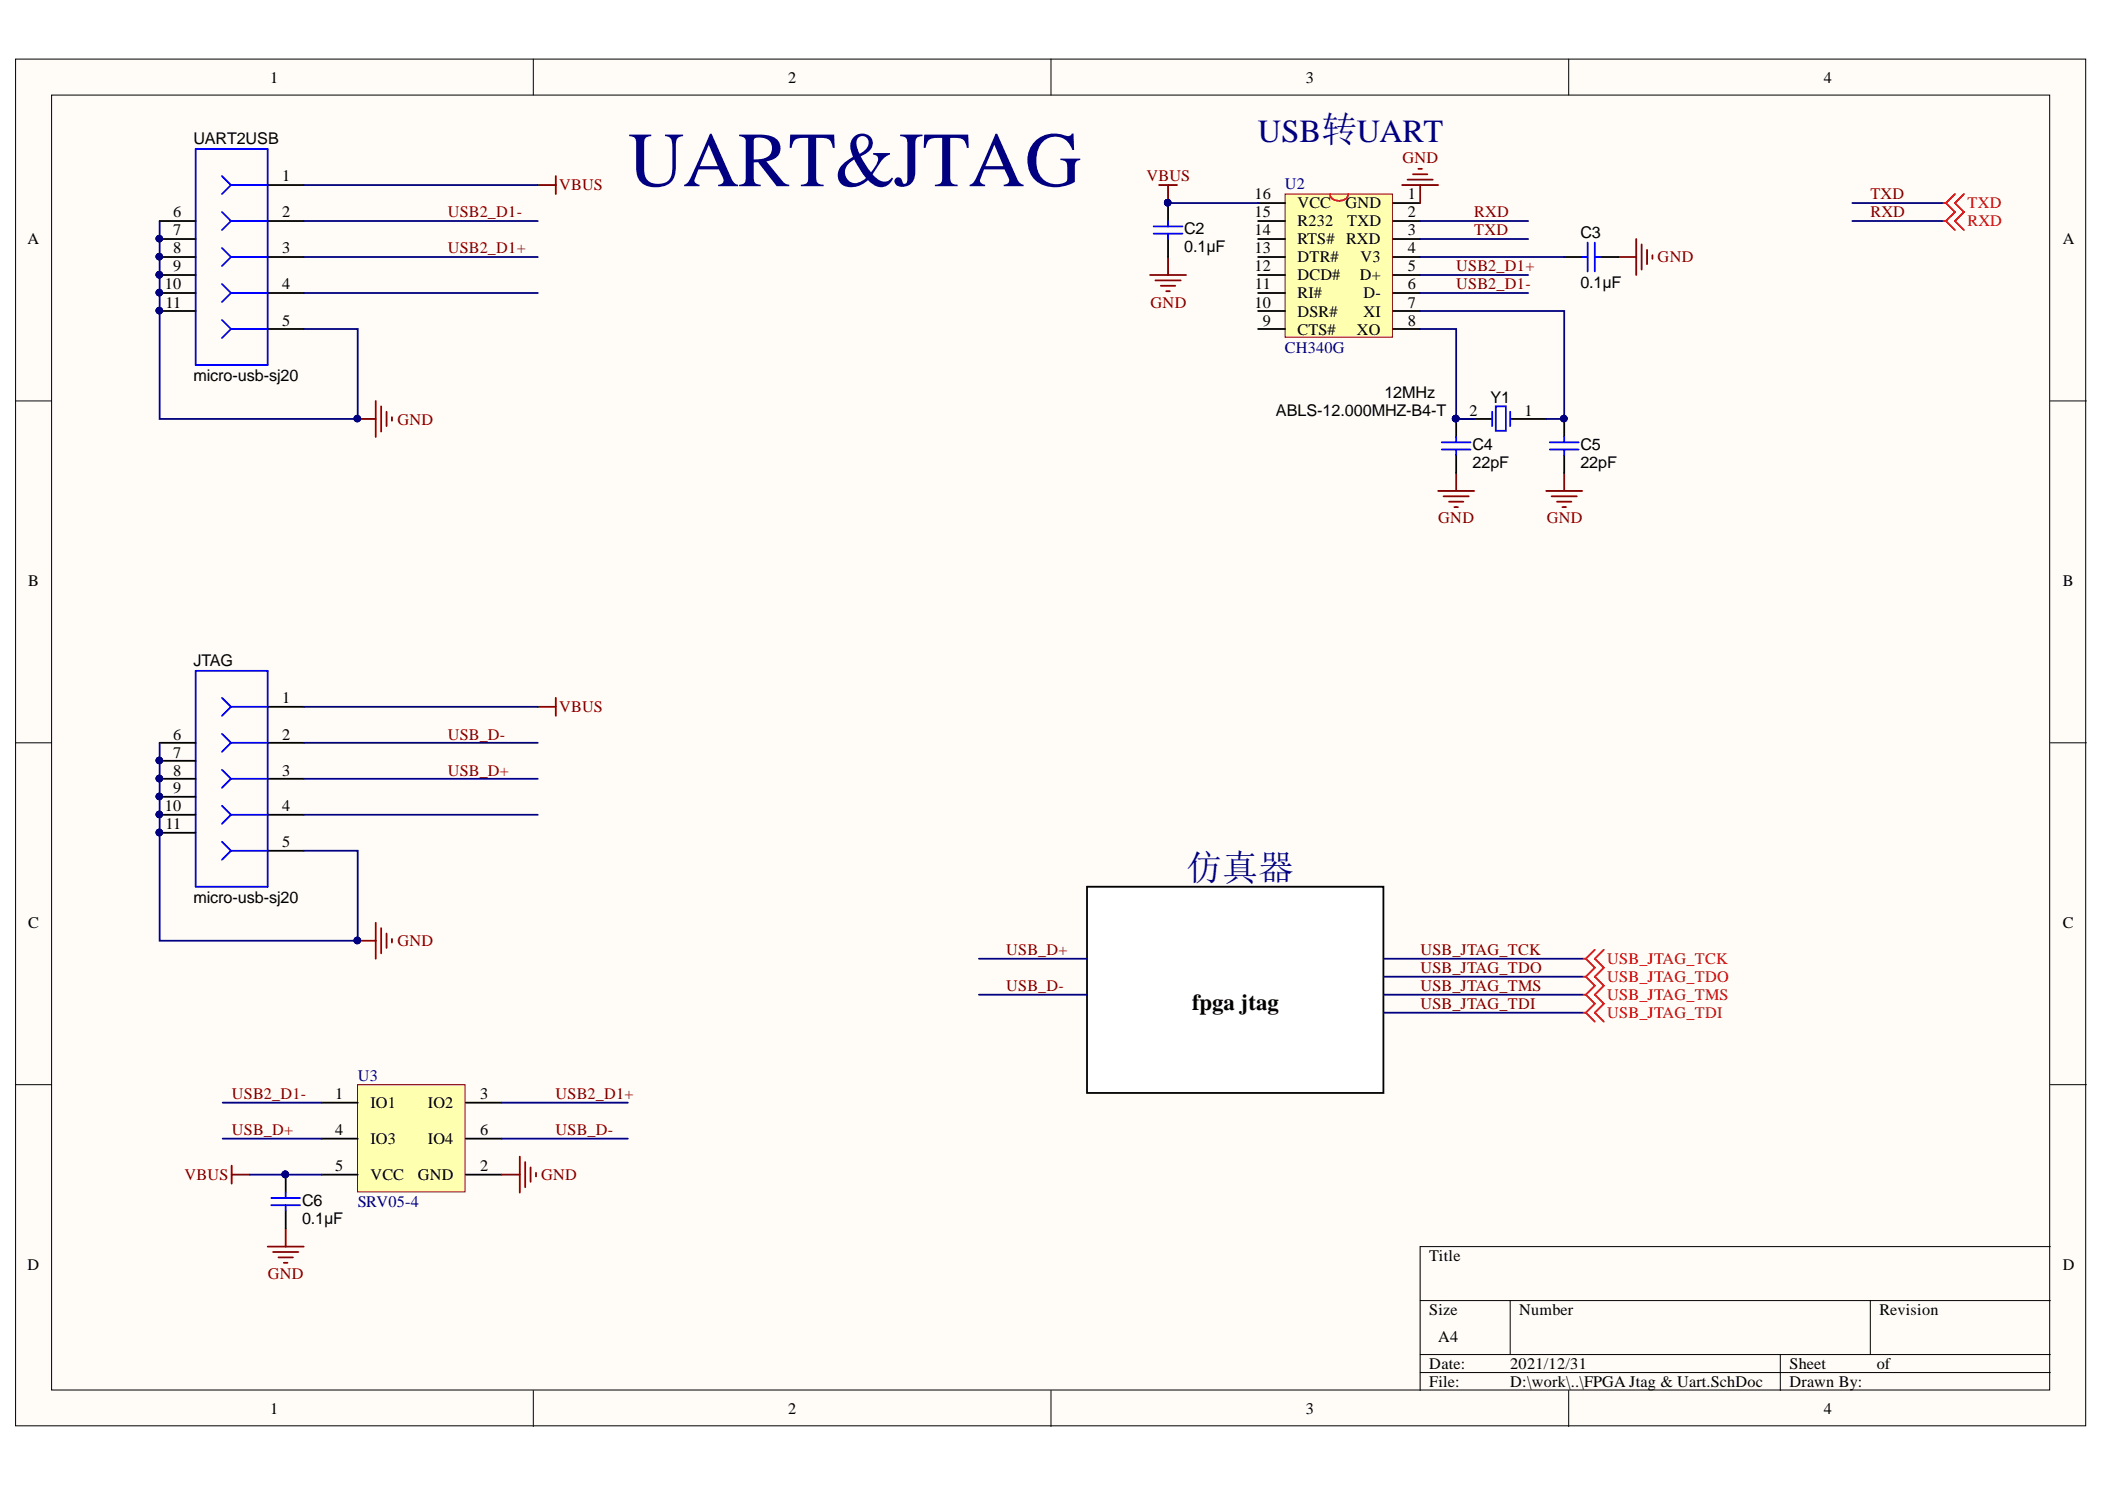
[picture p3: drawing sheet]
<svg xmlns="http://www.w3.org/2000/svg" width="297mm" height="210mm" viewBox="0 0 297 210" stroke-linecap="round" stroke-linejoin="round" font-family="sans-serif">
<g fill="#fffcf8" stroke="#000" stroke-width=".14">
<path d="M2.2 8.3h292.1v192.8h-292.1z"/>
<path d="M7.3 13.4h281.9v182.7h-281.9z"/>
</g>
<g fill="none" stroke="#000" stroke-width=".14">
<path d="M75.3 8.3v5.1M148.3 8.3v5.1M221.4 8.3v5.1M2.2 56.6h5.1M289.3 56.6h5.1M2.2 104.8h5.1M289.3 104.8h5.1M2.2 153h5.1M289.3 153h5.1M289.3 175.9h-88.9v20.3M75.3 196.2v5M148.3 196.2v5"/>
<path d="M200.4 183.5h88.9M200.4 191.1h88.9M200.4 193.6h88.9M213.1 183.5v7.6M221.4 196.2v5M251.2 191.1v5.1M263.9 183.5v7.6"/>
</g>
<path d="M50.5 59.1h2.5M53 56.6v5M53.8 57.3v3.6M54.5 58.1v2M55.3 58.8v.6" fill="none" stroke="#800000" stroke-width=".25"/>
<circle cx="50.4" cy="59" r=".46" fill="#000080" stroke="#000080" stroke-width=".14"/>
<path d="M181.3 27.4h15.2v20.2h-15.2z" fill="#ffffb0" stroke="#800000" stroke-width=".14"/>
<g fill="none" stroke="#000" stroke-width=".25">
<path d="M177.5 28.6h3.8M177.5 31.2h3.8M177.5 33.7h3.8M177.5 36.3h3.8M177.5 38.8h3.8M196.6 28.6h3.8M196.6 31.2h3.8M196.6 33.7h3.8M196.6 36.3h3.8M196.6 38.8h3.8M177.5 41.3h3.8M177.5 43.9h3.8"/>
<path d="M177.5 46.4h3.8M196.6 41.3h3.8M196.6 43.9h3.8M196.6 46.4h3.8"/>
</g>
<path d="M187.7 27.4a1.33 1.33 0 0 0 2.1 .7 .8 .8 0 0 0 .4-.7" fill="none" stroke="#f00" stroke-width=".25"/>
<g fill="none" stroke="#800000" stroke-width=".25">
<path d="M75.9 26.1h2.5M78.4 24.8v2.6M162.3 38.8h5.1M163 39.6h3.6M164.8 36.3v2.5M197.9 26.1h5M198.6 25.3h3.6M199.4 24.6h2M200.1 23.8h.6M200.4 26.1v2.5M228.3 36.3h2.6M230.9 33.7v5.1"/>
<path d="M231.7 34.5v3.5M232.4 35.2v2.1M233.2 36v.5M163.8 40.3h2M164.6 41.1h.5M202.9 69.3h5.1M203.7 70h3.6M204.5 70.8h2M205.2 71.5h.5M205.5 66.7v2.6M218.2 69.3h5.1M218.9 70h3.6"/>
<path d="M219.7 70.8h2M220.5 71.5h.5M220.7 66.7v2.6"/>
</g>
<path d="M50.5 153h15.1v15.1h-15.1z" fill="#ffffb0" stroke="#800000" stroke-width=".14"/>
<g fill="none" stroke="#000" stroke-width=".25">
<path d="M164.8 33.7v2.6M220.7 36.3h2.6M225.8 36.3h2.5M205.5 59.1h5.1M213.1 59.1h5.1M205.5 64.2v2.5M220.7 64.2v2.5M45.4 155.5h5.1M65.7 155.5h5.1M40.3 170.8v2.5M45.4 165.7h5.1M45.4 160.6h5.1"/>
<path d="M65.7 165.7h5.1M65.7 160.6h5.1"/>
</g>
<g fill="none" stroke="#800000" stroke-width=".25">
<path d="M163.6 26.1h2.5M164.8 26.1v2.5M32.7 164.4v2.6M32.7 165.7h2.5M37.8 175.9h5.1M38.5 176.6h3.6M39.3 177.4h2M40.1 178.1h.5M40.3 173.3v2.6M70.8 165.7h2.5M73.3 163.2v5M74.1 163.9v3.6"/>
<path d="M74.9 164.7v2M75.6 165.4v.6"/>
</g>
<g fill="none" stroke="#00f" stroke-width=".25">
<path d="M162.8 31.9h4.1M162.8 33h4.1M164.8 33v.7M223.3 36.3h.7M224 34.2v4.1M225 36.3h.8M225 34.2v4.1M210.6 58.1v2M213.1 58.1v2M203.4 63.4h4.1M203.4 62.4h4.1M205.5 61.6v.8"/>
<path d="M205.5 63.4v.8M218.7 63.4h4.1M218.7 62.4h4.1M220.7 61.6v.8M220.7 63.4v.8M38.3 169h4M38.3 170h4M40.3 170v.8"/>
</g>
<path d="M274.1 28.6h.5M274.1 31.2h.5M274.6 28.6l1.3 1.3-1.3 1.3M274.6 31.2l1.3 1.2M275.9 27.4l-1.3 1.2M277.1 27.4l-1.2 1.2 1.2 1.3-1.2 1.3 1.2 1.2" fill="none" stroke="#f00" stroke-width=".25"/>
<path d="M211.1 57.3h1.4v3.5h-1.4z" fill="#fff" stroke="#00f" stroke-width=".25"/>
<g fill="none" stroke="#00f" stroke-width=".25">
<path d="M27.6 21h10.2v30.5h-10.2zM31.3 29.9l1.3 1.3-1.3 1.2M31.3 24.8l1.3 1.3-1.3 1.3M31.3 35l1.3 1.3-1.3 1.2M32.7 26.1h5.1M32.7 31.2h5.1M32.7 36.3h5.1M31.3 45.1l1.3 1.3-1.3 1.3M31.3 40.1l1.3 1.2-1.3 1.3M32.7 41.3h5.1M32.7 46.4h5.1M27.6 94.6h10.2v30.5h-10.2z"/>
<path d="M31.3 98.4l1.3 1.3-1.3 1.3M32.7 99.7h5.1M31.3 118.7l1.3 1.3-1.3 1.3M31.3 113.7l1.3 1.2-1.3 1.3M31.3 103.5l1.3 1.3-1.3 1.3M31.3 108.6l1.3 1.3-1.3 1.2M32.7 104.8h5.1M32.7 109.9h5.1M32.7 114.9h5.1M32.7 120h5.1"/>
</g>
<g fill="none" stroke="#000" stroke-width=".25">
<path d="M22.5 31.2h5.1M22.5 36.3h5.1M22.5 33.7h5.1M22.5 38.8h5.1M37.8 26.1h5.1M37.8 31.2h5.1M37.8 36.3h5.1M22.5 41.3h5.1M22.5 43.9h5.1M37.8 41.3h5.1M37.8 46.4h5.1M37.8 99.7h5.1"/>
<path d="M22.5 104.8h5.1M22.5 109.9h5.1M22.5 114.9h5.1M22.5 107.3h5.1M22.5 112.4h5.1M22.5 117.5h5.1M37.8 104.8h5.1M37.8 109.9h5.1M37.8 114.9h5.1M37.8 120h5.1"/>
</g>
<g fill="#000080" stroke="#000080" stroke-width=".14">
<circle cx="22.5" cy="33.7" r=".46"/>
<circle cx="22.5" cy="36.2" r=".46"/>
<circle cx="22.5" cy="38.8" r=".46"/>
<circle cx="22.5" cy="41.3" r=".46"/>
<circle cx="22.5" cy="43.8" r=".46"/>
<circle cx="50.4" cy="132.7" r=".47"/>
<circle cx="22.5" cy="107.3" r=".46"/>
<circle cx="22.5" cy="109.8" r=".46"/>
<circle cx="22.5" cy="112.3" r=".46"/>
<circle cx="22.5" cy="114.9" r=".46"/>
<circle cx="22.5" cy="117.4" r=".46"/>
</g>
<path d="M75.9 99.7h2.5M78.4 98.4v2.6M50.5 132.7h2.5M53 130.2v5M53.8 130.9v3.6M54.5 131.7v2M55.3 132.4v.6" fill="none" stroke="#800000" stroke-width=".25"/>
<path d="M153.4 125.1h41.8v29.1h-41.8z" fill="#fff" stroke="#000" stroke-width=".25"/>
<path d="M223.3 135.2h.5M223.3 137.8h.5M223.8 135.2l1.2 1.3-1.2 1.3M223.8 137.8l1.2 1.2-1.2 1.3M225 134l-1.2 1.2M226.3 134l-1.3 1.2 1.3 1.3-1.3 1.3 1.3 1.2-1.3 1.3 1.3 1.3-1.3 1.3 1.3 1.2M223.3 140.3h.5M223.3 142.9h.5M223.8 140.3l1.2 1.3-1.2 1.3M223.8 142.9l1.2 1.2" fill="none" stroke="#f00" stroke-width=".25"/>
<g fill="none" stroke="#000080" stroke-width=".25">
<path d="M22.5 31.2v27.9h28v-12.7h-7.6M42.9 31.2h33M42.9 36.3h33M42.9 26.1h33M164.8 28.6h12.7M200.4 31.2h15.2M200.4 36.3h20.3M200.4 38.8h15.2M200.4 33.7h15.2M261.4 31.2h12.7M261.4 28.6h12.7M42.9 41.3h33"/>
<path d="M200.4 46.4h5.1v12.7h2.5M200.4 43.9h20.3v15.2h-2.5M200.4 41.3h15.2M42.9 99.7h33M22.5 104.8v27.9h28v-12.7h-7.6M42.9 104.8h33M42.9 109.9h33M42.9 114.9h33M138.1 135.2h15.3M195.3 135.2h28M195.3 137.8h28M31.4 155.5h14"/>
<path d="M70.8 155.5h17.8M138.1 140.3h15.3M195.3 140.3h28M195.3 142.9h28M31.4 160.6h14M35.2 165.7h10.2M70.8 160.6h17.8"/>
</g>
<g fill="#000080" stroke="#000080" stroke-width=".14">
<circle cx="22.5" cy="33.7" r=".46"/>
<circle cx="22.5" cy="36.2" r=".46"/>
<circle cx="22.5" cy="38.8" r=".46"/>
<circle cx="22.5" cy="41.3" r=".46"/>
<circle cx="22.5" cy="43.8" r=".46"/>
<circle cx="50.4" cy="59" r=".46"/>
<circle cx="22.5" cy="107.3" r=".46"/>
<circle cx="22.5" cy="109.8" r=".46"/>
<circle cx="22.5" cy="112.3" r=".46"/>
<circle cx="22.5" cy="114.9" r=".46"/>
<circle cx="22.5" cy="117.4" r=".46"/>
<circle cx="50.4" cy="132.7" r=".47"/>
</g>
<text font-size="11" fill="#000080" x="88.6" y="26.3">UART&amp;JTAG</text>
<text font-size="5.1" fill="#000080" x="167.4" y="124.1">仿真器</text>
<text font-size="4.6" fill="#000080" x="177.5" y="20">USB转UART</text>
<g font-size="3.5" fill="#000080">
<text x="164" y="30.7">PIC201</text>
<text x="204.6" y="61">PIC402</text>
<text x="220.1" y="61">PIC502</text>
<text x="39.5" y="167.9">PIC601</text>
</g>
<text font-size="3.2" x="168.2" y="142.4">fpga jtag</text>
<g font-size="2.3">
<text x="38.1" y="11.6">1</text>
<text x="111.2" y="11.6">2</text>
<text x="184.3" y="11.6">3</text>
<text x="257.3" y="11.6">4</text>
<text x="27.3" y="20.3">UART2USB</text>
<text x="39.8" y="25.6">1</text>
<text x="177" y="28.1">16</text>
<text x="183.1" y="29.4">VCC</text>
<text x="189.9" y="29.4">GND</text>
<text x="198.7" y="28.1">1</text>
<text x="3.9" y="34.5">A</text>
<text x="24.4" y="30.7">6</text>
<text x="24.4" y="33.2">7</text>
<text x="24.4" y="35.7">8</text>
<text x="39.8" y="30.7">2</text>
<text x="39.8" y="35.7">3</text>
<text x="167.1" y="35.6">0.1µF</text>
<text x="167.1" y="32.9">C2</text>
<text x="177" y="35.7">13</text>
<text x="177" y="33.2">14</text>
<text x="177" y="30.7">15</text>
<text x="183.1" y="34.5">RTS#</text>
<text x="183.1" y="31.9">R232</text>
<text x="189.9" y="34.5">RXD</text>
<text x="190.1" y="31.9">TXD</text>
<text x="198.7" y="30.7">2</text>
<text x="198.7" y="33.2">3</text>
<text x="198.7" y="35.7">4</text>
<text x="223" y="33.5">C3</text>
<text x="291.1" y="34.5">A</text>
<text x="23.3" y="40.8">10</text>
<text x="24.4" y="38.3">9</text>
<text x="39.8" y="40.8">4</text>
<text x="177" y="38.3">12</text>
<text x="177.1" y="40.8">11</text>
<text x="183.1" y="39.5">DCD#</text>
<text x="183.1" y="37">DTR#</text>
<text x="191.9" y="39.5">D+</text>
<text x="192" y="37">V3</text>
<text x="198.7" y="38.3">5</text>
<text x="198.7" y="40.8">6</text>
<text x="223" y="40.6">0.1µF</text>
<text x="23.3" y="43.4">11</text>
<text x="39.8" y="46">5</text>
<text x="177" y="43.4">10</text>
<text x="178.2" y="46">9</text>
<text x="183.1" y="47.2">CTS#</text>
<text x="183.1" y="44.7">DSR#</text>
<text x="183.1" y="42.1">RI#</text>
<text x="191.5" y="47.2">XO</text>
<text x="192.4" y="42.1">D-</text>
<text x="192.4" y="44.7">XI</text>
<text x="198.7" y="43.4">7</text>
<text x="198.7" y="46">8</text>
<text x="27.3" y="53.8">micro-usb-sj20</text>
<text x="180" y="58.6">ABLS-12.000MHZ-B4-T</text>
<text x="195.4" y="56.1">12MHz</text>
<text x="207.4" y="58.6">2</text>
<text x="210.3" y="56.8">Y1</text>
<text x="215.1" y="58.6">1</text>
<text x="207.8" y="66">22pF</text>
<text x="207.8" y="63.4">C4</text>
<text x="223" y="66">22pF</text>
<text x="223" y="63.4">C5</text>
<text x="4" y="82.7">B</text>
<text x="291.1" y="82.7">B</text>
<text x="27.3" y="93.9">JTAG</text>
<text x="39.8" y="99.2">1</text>
<text x="24.4" y="104.3">6</text>
<text x="24.4" y="106.9">7</text>
<text x="39.8" y="104.3">2</text>
<text x="24.4" y="109.4">8</text>
<text x="24.4" y="111.9">9</text>
<text x="39.8" y="109.4">3</text>
<text x="23.3" y="114.5">10</text>
<text x="23.3" y="117">11</text>
<text x="39.8" y="114.5">4</text>
<text x="39.8" y="119.5">5</text>
<text x="4" y="130.9">C</text>
<text x="27.3" y="127.4">micro-usb-sj20</text>
<text x="291.1" y="130.9">C</text>
<text x="47.3" y="155">1</text>
<text x="67.7" y="155">3</text>
<text x="47.3" y="160.1">4</text>
<text x="52.3" y="156.3">IO1</text>
<text x="52.3" y="161.4">IO3</text>
<text x="60.4" y="156.3">IO2</text>
<text x="60.4" y="161.4">IO4</text>
<text x="67.7" y="160.1">6</text>
<text x="47.3" y="165.2">5</text>
<text x="52.3" y="166.5">VCC</text>
<text x="58.9" y="166.5">GND</text>
<text x="67.7" y="165.2">2</text>
<text x="42.6" y="172.6">0.1µF</text>
<text x="42.6" y="170.1">C6</text>
<text x="3.9" y="179.2">D</text>
<text x="201.7" y="177.9">Title</text>
<text x="291.1" y="179.2">D</text>
<text x="201.7" y="185.5">Size</text>
<text x="214.4" y="185.5">Number</text>
<text x="265.2" y="185.5">Revision</text>
<text x="203" y="189.3">A4</text>
<text x="201.7" y="193.1">Date:</text>
<text x="201.7" y="195.7">File:</text>
<text x="213.1" y="193.1">2021/12/31</text>
<text x="213.1" y="195.7">D:\work\..\FPGA Jtag &amp; Uart.SchDoc</text>
<text x="252.5" y="193.1">Sheet</text>
<text x="252.5" y="195.7">Drawn By:</text>
<text x="264.8" y="193.1">of</text>
<text x="38.1" y="199.5">1</text>
<text x="111.2" y="199.5">2</text>
<text x="184.3" y="199.5">3</text>
<text x="257.3" y="199.5">4</text>
</g>
<g font-size="2.3" fill="#800000">
<text x="197.9" y="23.1">GND</text>
<text x="78.9" y="26.9">VBUS</text>
<text x="161.8" y="25.6">VBUS</text>
<text x="263.9" y="28.1">TXD</text>
<text x="63.2" y="35.7">USB2_D1+</text>
<text x="63.2" y="30.7">USB2_D1-</text>
<text x="208" y="33.2">TXD</text>
<text x="208" y="30.7">RXD</text>
<text x="263.9" y="30.7">RXD</text>
<text x="205.5" y="38.3">USB2_D1+</text>
<text x="205.5" y="40.8">USB2_D1-</text>
<text x="233.9" y="37">GND</text>
<text x="162.4" y="43.4">GND</text>
<text x="56.1" y="59.9">GND</text>
<text x="203" y="73.8">GND</text>
<text x="218.3" y="73.8">GND</text>
<text x="78.9" y="100.4">VBUS</text>
<text x="63.2" y="104.3">USB_D-</text>
<text x="63.2" y="109.4">USB_D+</text>
<text x="56.1" y="133.5">GND</text>
<text x="142" y="134.7">USB_D+</text>
<text x="200.4" y="134.7">USB_JTAG_TCK</text>
<text x="200.4" y="137.3">USB_JTAG_TDO</text>
<text x="142" y="139.8">USB_D-</text>
<text x="200.4" y="139.8">USB_JTAG_TMS</text>
<text x="200.4" y="142.3">USB_JTAG_TDI</text>
<text x="32.7" y="155">USB2_D1-</text>
<text x="78.4" y="155">USB2_D1+</text>
<text x="32.7" y="160.1">USB_D+</text>
<text x="78.4" y="160.1">USB_D-</text>
<text x="26" y="166.5">VBUS</text>
<text x="76.4" y="166.5">GND</text>
<text x="37.8" y="180.4">GND</text>
</g>
<g font-size="2.3" fill="#000080">
<text x="181.3" y="26.6">U2</text>
<text x="181.3" y="49.8">CH340G</text>
<text x="50.5" y="152.5">U3</text>
<text x="50.5" y="170.3">SRV05-4</text>
</g>
<g font-size="2.3" fill="#f00">
<text x="277.6" y="29.4">TXD</text>
<text x="277.6" y="31.9">RXD</text>
<text x="226.8" y="136">USB_JTAG_TCK</text>
<text x="226.8" y="141.1">USB_JTAG_TMS</text>
<text x="226.8" y="143.6">USB_JTAG_TDI</text>
<text x="226.8" y="138.5">USB_JTAG_TDO</text>
</g>
</svg>
